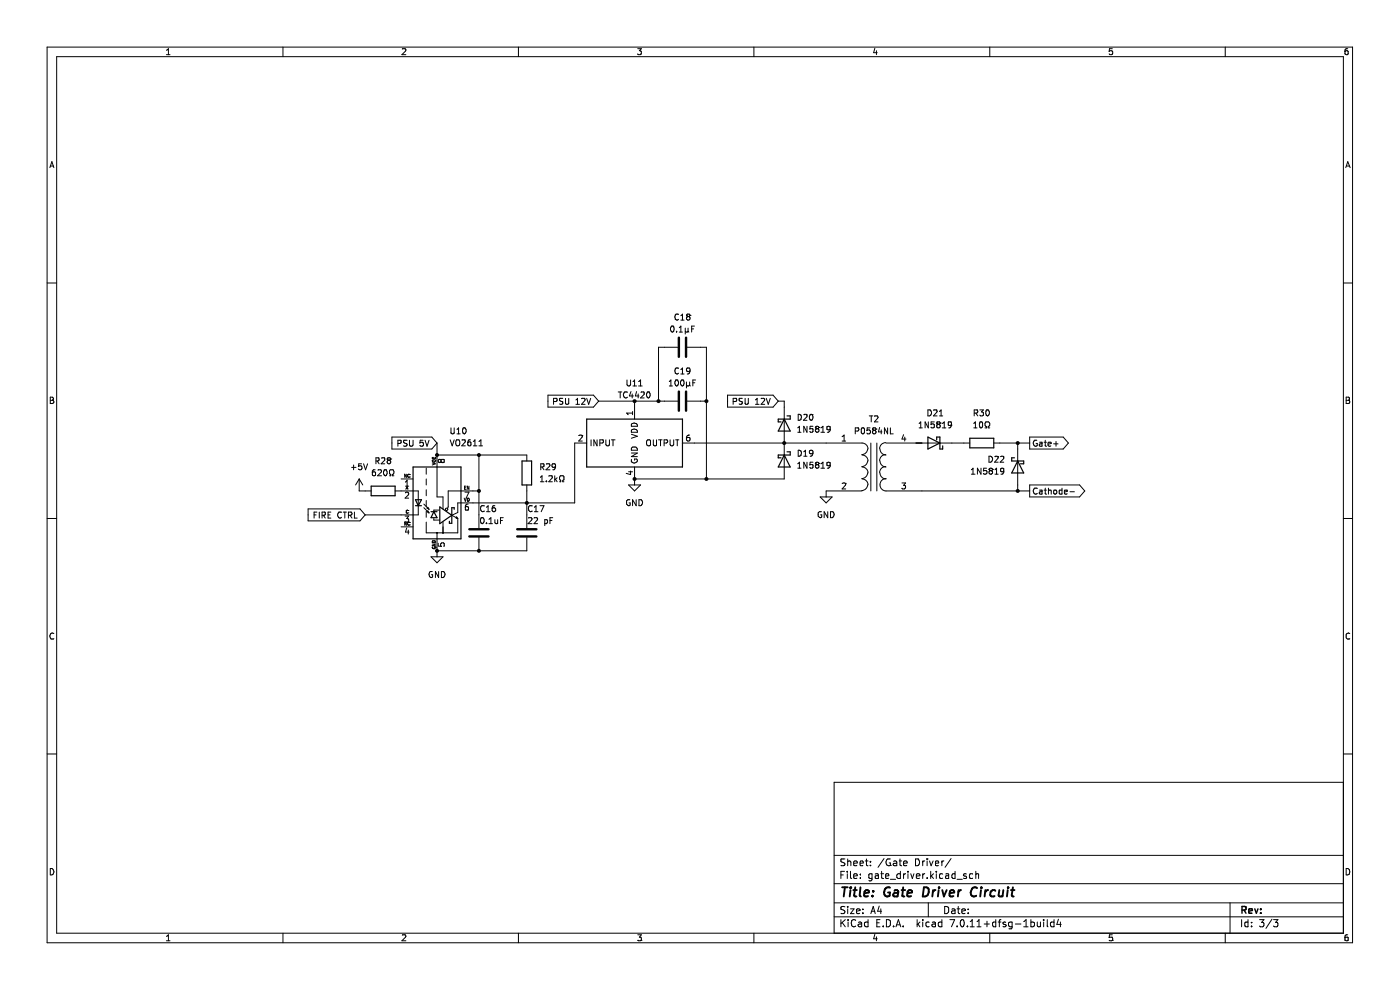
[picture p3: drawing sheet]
(kicad_sch (version 20230121) (generator eeschema)

 (paper "A4")

 (title_block
  (title "Gate Driver Circuit"))

 (lib_symbols
  (symbol "Device:C" (pin_numbers hide) (pin_names (offset 0.254)) (in_bom yes) (on_board yes)
   (property "Reference" "C" (at 0.635 2.54 0) (effects (font (size 1.27 1.27)) (justify left)))
   (property "Value" "C" (at 0.635 -2.54 0) (effects (font (size 1.27 1.27)) (justify left)))
   (property "Footprint" "" (at 0.9652 -3.81 0) (effects (font (size 1.27 1.27)) hide))
   (property "Datasheet" "~" (at 0 0 0) (effects (font (size 1.27 1.27)) hide))
   (symbol "C_0_1"
    (polyline (pts (xy -2.032 -0.762) (xy 2.032 -0.762)) (stroke (width 0.508) (type default)) (fill (type none)))
    (polyline (pts (xy -2.032 0.762) (xy 2.032 0.762)) (stroke (width 0.508) (type default)) (fill (type none))))
   (symbol "C_1_1"
    (pin passive line (at 0 3.81 270) (length 2.794) (name "~" (effects (font (size 1.27 1.27)))) (number "1" (effects (font (size 1.27 1.27)))))
    (pin passive line (at 0 -3.81 90) (length 2.794) (name "~" (effects (font (size 1.27 1.27)))) (number "2" (effects (font (size 1.27 1.27)))))))
  (symbol "Device:D_Schottky" (pin_numbers hide) (pin_names (offset 1.016) hide) (in_bom yes) (on_board yes)
   (property "Reference" "D" (at 0 2.54 0) (effects (font (size 1.27 1.27))))
   (property "Value" "D_Schottky" (at 0 -2.54 0) (effects (font (size 1.27 1.27))))
   (property "Footprint" "" (at 0 0 0) (effects (font (size 1.27 1.27)) hide))
   (property "Datasheet" "~" (at 0 0 0) (effects (font (size 1.27 1.27)) hide))
   (symbol "D_Schottky_0_1"
    (polyline (pts (xy 1.27 0) (xy -1.27 0)) (stroke (width 0) (type default)) (fill (type none)))
    (polyline (pts (xy 1.27 1.27) (xy 1.27 -1.27) (xy -1.27 0) (xy 1.27 1.27)) (stroke (width 0.254) (type default)) (fill (type none)))
    (polyline (pts (xy -1.905 0.635) (xy -1.905 1.27) (xy -1.27 1.27) (xy -1.27 -1.27) (xy -0.635 -1.27) (xy -0.635 -0.635)) (stroke (width 0.254) (type default)) (fill (type none))))
   (symbol "D_Schottky_1_1"
    (pin passive line (at -3.81 0 0) (length 2.54) (name "K" (effects (font (size 1.27 1.27)))) (number "1" (effects (font (size 1.27 1.27)))))
    (pin passive line (at 3.81 0 180) (length 2.54) (name "A" (effects (font (size 1.27 1.27)))) (number "2" (effects (font (size 1.27 1.27)))))))
  (symbol "Device:R" (pin_numbers hide) (pin_names (offset 0)) (in_bom yes) (on_board yes)
   (property "Reference" "R" (at 2.032 0 90) (effects (font (size 1.27 1.27))))
   (property "Value" "R" (at 0 0 90) (effects (font (size 1.27 1.27))))
   (property "Footprint" "" (at -1.778 0 90) (effects (font (size 1.27 1.27)) hide))
   (property "Datasheet" "~" (at 0 0 0) (effects (font (size 1.27 1.27)) hide))
   (symbol "R_0_1"
    (rectangle (start -1.016 -2.54) (end 1.016 2.54) (stroke (width 0.254) (type default)) (fill (type none))))
   (symbol "R_1_1"
    (pin passive line (at 0 3.81 270) (length 1.27) (name "~" (effects (font (size 1.27 1.27)))) (number "1" (effects (font (size 1.27 1.27)))))
    (pin passive line (at 0 -3.81 90) (length 1.27) (name "~" (effects (font (size 1.27 1.27)))) (number "2" (effects (font (size 1.27 1.27)))))))
  (symbol "Device:Transformer_1P_1S" (pin_names (offset 1.016) hide) (in_bom yes) (on_board yes)
   (property "Reference" "T" (at 0 6.35 0) (effects (font (size 1.27 1.27))))
   (property "Value" "Transformer_1P_1S" (at 0 -7.62 0) (effects (font (size 1.27 1.27))))
   (property "Footprint" "" (at 0 0 0) (effects (font (size 1.27 1.27)) hide))
   (property "Datasheet" "~" (at 0 0 0) (effects (font (size 1.27 1.27)) hide))
   (symbol "Transformer_1P_1S_0_1"
    (arc (start -2.54 -5.0546) (mid -1.6599 -4.6901) (end -1.27 -3.81) (stroke (width 0) (type default)) (fill (type none)))
    (arc (start -2.54 -2.5146) (mid -1.6599 -2.1501) (end -1.27 -1.27) (stroke (width 0) (type default)) (fill (type none)))
    (arc (start -2.54 0.0254) (mid -1.6599 0.3899) (end -1.27 1.27) (stroke (width 0) (type default)) (fill (type none)))
    (arc (start -2.54 2.5654) (mid -1.6599 2.9299) (end -1.27 3.81) (stroke (width 0) (type default)) (fill (type none)))
    (arc (start -1.27 -3.81) (mid -1.642 -2.912) (end -2.54 -2.54) (stroke (width 0) (type default)) (fill (type none)))
    (arc (start -1.27 -1.27) (mid -1.642 -0.372) (end -2.54 0) (stroke (width 0) (type default)) (fill (type none)))
    (arc (start -1.27 1.27) (mid -1.642 2.168) (end -2.54 2.54) (stroke (width 0) (type default)) (fill (type none)))
    (arc (start -1.27 3.81) (mid -1.642 4.708) (end -2.54 5.08) (stroke (width 0) (type default)) (fill (type none)))
    (polyline (pts (xy -0.635 5.08) (xy -0.635 -5.08)) (stroke (width 0) (type default)) (fill (type none)))
    (polyline (pts (xy 0.635 -5.08) (xy 0.635 5.08)) (stroke (width 0) (type default)) (fill (type none)))
    (arc (start 1.2954 -1.27) (mid 1.6599 -2.1501) (end 2.54 -2.5146) (stroke (width 0) (type default)) (fill (type none)))
    (arc (start 1.2954 1.27) (mid 1.6599 0.3899) (end 2.54 0.0254) (stroke (width 0) (type default)) (fill (type none)))
    (arc (start 1.2954 3.81) (mid 1.6599 2.9299) (end 2.54 2.5654) (stroke (width 0) (type default)) (fill (type none)))
    (arc (start 1.3208 -3.81) (mid 1.6853 -4.6901) (end 2.5654 -5.0546) (stroke (width 0) (type default)) (fill (type none)))
    (arc (start 2.54 0) (mid 1.642 -0.372) (end 1.2954 -1.27) (stroke (width 0) (type default)) (fill (type none)))
    (arc (start 2.54 2.54) (mid 1.642 2.168) (end 1.2954 1.27) (stroke (width 0) (type default)) (fill (type none)))
    (arc (start 2.54 5.08) (mid 1.642 4.708) (end 1.2954 3.81) (stroke (width 0) (type default)) (fill (type none)))
    (arc (start 2.5654 -2.54) (mid 1.6674 -2.912) (end 1.3208 -3.81) (stroke (width 0) (type default)) (fill (type none))))
   (symbol "Transformer_1P_1S_1_1"
    (pin passive line (at -10.16 5.08 0) (length 7.62) (name "AA" (effects (font (size 1.27 1.27)))) (number "1" (effects (font (size 1.27 1.27)))))
    (pin passive line (at -10.16 -5.08 0) (length 7.62) (name "AB" (effects (font (size 1.27 1.27)))) (number "2" (effects (font (size 1.27 1.27)))))
    (pin passive line (at 10.16 -5.08 180) (length 7.62) (name "SA" (effects (font (size 1.27 1.27)))) (number "3" (effects (font (size 1.27 1.27)))))
    (pin passive line (at 10.16 5.08 180) (length 7.62) (name "SB" (effects (font (size 1.27 1.27)))) (number "4" (effects (font (size 1.27 1.27)))))))
  (symbol "Driver_FET:TC4422" (in_bom yes) (on_board yes)
   (property "Reference" "U" (at -8.89 6.35 0) (effects (font (size 1.27 1.27))))
   (property "Value" "TC4422" (at 6.35 6.35 0) (effects (font (size 1.27 1.27))))
   (property "Footprint" "Package_DIP:DIP-8_W7.62mm" (at 0 -20.32 0) (effects (font (size 1.27 1.27)) hide))
   (property "Datasheet" "http://ww1.microchip.com/downloads/en/DeviceDoc/20001420F.pdf" (at 0 -22.86 0) (effects (font (size 1.27 1.27)) hide))
   (symbol "TC4422_0_1"
    (rectangle (start -10.16 5.08) (end 10.16 -5.08) (stroke (width 0.254) (type default)) (fill (type background))))
   (symbol "TC4422_1_1"
    (pin power_in line (at 0 7.62 270) (length 2.54) (name "VDD" (effects (font (size 1.27 1.27)))) (number "1" (effects (font (size 1.27 1.27)))))
    (pin input line (at -12.7 0 0) (length 2.54) (name "INPUT" (effects (font (size 1.27 1.27)))) (number "2" (effects (font (size 1.27 1.27)))))
    (pin no_connect line (at -5.08 -5.08 90) (length 2.54) hide (name "NC" (effects (font (size 1.27 1.27)))) (number "3" (effects (font (size 1.27 1.27)))))
    (pin power_in line (at 0 -7.62 90) (length 2.54) (name "GND" (effects (font (size 1.27 1.27)))) (number "4" (effects (font (size 1.27 1.27)))))
    (pin passive line (at 0 -7.62 90) (length 2.54) hide (name "GND" (effects (font (size 1.27 1.27)))) (number "5" (effects (font (size 1.27 1.27)))))
    (pin output line (at 12.7 0 180) (length 2.54) (name "OUTPUT" (effects (font (size 1.27 1.27)))) (number "6" (effects (font (size 1.27 1.27)))))
    (pin passive line (at 12.7 0 180) (length 2.54) hide (name "OUTPUT" (effects (font (size 1.27 1.27)))) (number "7" (effects (font (size 1.27 1.27)))))
    (pin passive line (at 0 7.62 270) (length 2.54) hide (name "VDD" (effects (font (size 1.27 1.27)))) (number "8" (effects (font (size 1.27 1.27)))))))
  (symbol "Isolator:VO2611" (pin_names (offset 0)) (in_bom yes) (on_board yes)
   (property "Reference" "U" (at -4.064 8.89 0) (effects (font (size 1.27 1.27))))
   (property "Value" "VO2611" (at 0 -8.89 0) (effects (font (size 1.27 1.27))))
   (property "Footprint" "Package_DIP:DIP-8_W7.62mm" (at 0 -12.7 0) (effects (font (size 1.27 1.27)) hide))
   (property "Datasheet" "https://www.vishay.com/doc?84732" (at -21.59 13.97 0) (effects (font (size 1.27 1.27)) hide))
   (symbol "VO2611_0_1"
    (polyline (pts (xy 0 -6.35) (xy -2.286 -6.35) (xy -2.286 -4.064)) (stroke (width 0) (type default)) (fill (type none)))
    (polyline (pts (xy -5.08 -2.54) (xy -3.937 -2.54) (xy -3.937 2.54) (xy -5.08 2.54)) (stroke (width 0) (type default)) (fill (type none)))
    (polyline (pts (xy 1.27 -5.08) (xy 1.27 -6.35) (xy 0 -6.35) (xy 0 -7.62)) (stroke (width 0) (type default)) (fill (type none)))
    (polyline (pts (xy 3.175 -2.667) (xy 0.635 -4.445) (xy 0.635 -0.889) (xy 3.175 -2.667)) (stroke (width 0.254) (type default)) (fill (type none)))
    (polyline (pts (xy -2.794 -1.016) (xy -1.717 -2.093) (xy -2.076 -1.914) (xy -1.896 -1.734) (xy -1.717 -2.093)) (stroke (width 0) (type default)) (fill (type none)))
    (polyline (pts (xy -2.794 -0.254) (xy -1.717 -1.331) (xy -2.076 -1.152) (xy -1.896 -0.972) (xy -1.717 -1.331)) (stroke (width 0) (type default)) (fill (type none))))
   (symbol "VO2611_1_1"
    (rectangle (start -5.08 7.62) (end 5.08 -7.62) (stroke (width 0.254) (type default)) (fill (type background)))
    (circle (center 0 -6.35) (radius 0.127) (stroke (width 0) (type default)) (fill (type outline)))
    (polyline (pts (xy -4.572 -0.635) (xy -3.302 -0.635)) (stroke (width 0.254) (type default)) (fill (type none)))
    (polyline (pts (xy -2.286 -1.778) (xy -2.286 -3.048)) (stroke (width 0) (type default)) (fill (type none)))
    (polyline (pts (xy -2.286 0.508) (xy -2.286 -0.762)) (stroke (width 0) (type default)) (fill (type none)))
    (polyline (pts (xy -2.286 2.794) (xy -2.286 1.524)) (stroke (width 0) (type default)) (fill (type none)))
    (polyline (pts (xy -2.286 5.08) (xy -2.286 3.81)) (stroke (width 0) (type default)) (fill (type none)))
    (polyline (pts (xy -2.286 7.366) (xy -2.286 6.096)) (stroke (width 0) (type default)) (fill (type none)))
    (polyline (pts (xy -1.27 -1.905) (xy 0 -1.905)) (stroke (width 0.254) (type default)) (fill (type none)))
    (polyline (pts (xy -0.635 -3.302) (xy -0.635 -3.683) (xy 0.635 -3.683)) (stroke (width 0) (type default)) (fill (type none)))
    (polyline (pts (xy -0.635 -1.905) (xy -0.635 -1.524) (xy 0.508 -1.524)) (stroke (width 0) (type default)) (fill (type none)))
    (polyline (pts (xy 1.27 -4.064) (xy 1.27 -6.35) (xy 4.445 -6.35)) (stroke (width 0) (type default)) (fill (type none)))
    (polyline (pts (xy 3.175 -2.667) (xy 4.445 -3.302) (xy 4.445 -6.35)) (stroke (width 0) (type default)) (fill (type none)))
    (polyline (pts (xy -3.937 -0.635) (xy -4.572 0.635) (xy -3.302 0.635) (xy -3.937 -0.635)) (stroke (width 0.254) (type default)) (fill (type none)))
    (polyline (pts (xy -0.635 -1.905) (xy -1.27 -3.175) (xy 0 -3.175) (xy -0.635 -1.905)) (stroke (width 0.254) (type default)) (fill (type none)))
    (polyline (pts (xy 1.27 -1.27) (xy 1.27 1.27) (xy 0 1.27) (xy 0 7.62)) (stroke (width 0) (type default)) (fill (type none)))
    (polyline (pts (xy 2.1844 -1.1684) (xy 2.413 -0.889) (xy 2.413 2.54) (xy 5.08 2.54)) (stroke (width 0) (type default)) (fill (type none)))
    (polyline (pts (xy 3.175 -2.667) (xy 3.175 -4.318) (xy 2.667 -4.318) (xy 2.667 -3.937)) (stroke (width 0.254) (type default)) (fill (type none)))
    (polyline (pts (xy 3.175 -2.667) (xy 3.175 -1.016) (xy 3.683 -1.016) (xy 3.683 -1.397)) (stroke (width 0.254) (type default)) (fill (type none)))
    (polyline (pts (xy 3.175 -2.667) (xy 4.445 -2.032) (xy 4.445 0) (xy 5.08 0)) (stroke (width 0) (type default)) (fill (type none)))
    (polyline (pts (xy 4.445 -3.302) (xy 4.161 -3.018) (xy 4.047 -3.246) (xy 4.445 -3.302)) (stroke (width 0.127) (type default)) (fill (type outline)))
    (circle (center 1.27 -6.35) (radius 0.127) (stroke (width 0) (type default)) (fill (type outline)))
    (circle (center 2.032 -1.397) (radius 0.254) (stroke (width 0) (type default)) (fill (type none)))
    (pin passive line (at -7.62 5.08 0) (length 2.54) (name "NC" (effects (font (size 0.635 0.635)))) (number "1" (effects (font (size 1.27 1.27)))))
    (pin passive line (at -7.62 2.54 0) (length 2.54) (name "A" (effects (font (size 0.635 0.635)))) (number "2" (effects (font (size 1.27 1.27)))))
    (pin passive line (at -7.62 -2.54 0) (length 2.54) (name "C" (effects (font (size 0.635 0.635)))) (number "3" (effects (font (size 1.27 1.27)))))
    (pin passive line (at -7.62 -5.08 0) (length 2.54) (name "NC" (effects (font (size 0.635 0.635)))) (number "4" (effects (font (size 1.27 1.27)))))
    (pin power_in line (at 0 -10.16 90) (length 2.54) (name "GND" (effects (font (size 0.635 0.635)))) (number "5" (effects (font (size 1.27 1.27)))))
    (pin open_collector line (at 7.62 0 180) (length 2.54) (name "VO" (effects (font (size 0.635 0.635)))) (number "6" (effects (font (size 1.27 1.27)))))
    (pin input line (at 7.62 2.54 180) (length 2.54) (name "EN" (effects (font (size 0.635 0.635)))) (number "7" (effects (font (size 1.27 1.27)))))
    (pin power_in line (at 0 10.16 270) (length 2.54) (name "VCC" (effects (font (size 0.635 0.635)))) (number "8" (effects (font (size 1.27 1.27)))))))
  (symbol "power:+5V" (power) (pin_names (offset 0)) (in_bom yes) (on_board yes)
   (property "Reference" "#PWR" (at 0 -3.81 0) (effects (font (size 1.27 1.27)) hide))
   (property "Value" "+5V" (at 0 3.556 0) (effects (font (size 1.27 1.27))))
   (property "Footprint" "" (at 0 0 0) (effects (font (size 1.27 1.27)) hide))
   (property "Datasheet" "" (at 0 0 0) (effects (font (size 1.27 1.27)) hide))
   (symbol "+5V_0_1"
    (polyline (pts (xy -0.762 1.27) (xy 0 2.54)) (stroke (width 0) (type default)) (fill (type none)))
    (polyline (pts (xy 0 0) (xy 0 2.54)) (stroke (width 0) (type default)) (fill (type none)))
    (polyline (pts (xy 0 2.54) (xy 0.762 1.27)) (stroke (width 0) (type default)) (fill (type none))))
   (symbol "+5V_1_1"
    (pin power_in line (at 0 0 90) (length 0) hide (name "+5V" (effects (font (size 1.27 1.27)))) (number "1" (effects (font (size 1.27 1.27)))))))
  (symbol "power:GND" (power) (pin_names (offset 0)) (in_bom yes) (on_board yes)
   (property "Reference" "#PWR" (at 0 -6.35 0) (effects (font (size 1.27 1.27)) hide))
   (property "Value" "GND" (at 0 -3.81 0) (effects (font (size 1.27 1.27))))
   (property "Footprint" "" (at 0 0 0) (effects (font (size 1.27 1.27)) hide))
   (property "Datasheet" "" (at 0 0 0) (effects (font (size 1.27 1.27)) hide))
   (symbol "GND_0_1"
    (polyline (pts (xy 0 0) (xy 0 -1.27) (xy 1.27 -1.27) (xy 0 -2.54) (xy -1.27 -1.27) (xy 0 -1.27)) (stroke (width 0) (type default)) (fill (type none))))
   (symbol "GND_1_1"
    (pin power_in line (at 0 0 270) (length 0) hide (name "GND" (effects (font (size 1.27 1.27)))) (number "1" (effects (font (size 1.27 1.27))))))))

 (junction (at 166.37 93.98) (diameter 0) (color 0 0 0 0))
 (junction (at 101.6 116.84) (diameter 0) (color 0 0 0 0))
 (junction (at 101.6 96.52) (diameter 0) (color 0 0 0 0))
 (junction (at 149.86 101.6) (diameter 0) (color 0 0 0 0))
 (junction (at 215.9 93.98) (diameter 0) (color 0 0 0 0))
 (junction (at 139.7 85.09) (diameter 0) (color 0 0 0 0))
 (junction (at 92.71 96.52) (diameter 0) (color 0 0 0 0))
 (junction (at 134.62 101.6) (diameter 0) (color 0 0 0 0))
 (junction (at 134.62 85.09) (diameter 0) (color 0 0 0 0))
 (junction (at 111.76 106.68) (diameter 0) (color 0 0 0 0))
 (junction (at 92.71 116.84) (diameter 0) (color 0 0 0 0))
 (junction (at 215.9 104.14) (diameter 0) (color 0 0 0 0))
 (junction (at 101.6 104.14) (diameter 0) (color 0 0 0 0))
 (junction (at 149.86 85.09) (diameter 0) (color 0 0 0 0))

 (wire (pts (xy 139.7 85.09) (xy 140.97 85.09)) (stroke (width 0) (type default)))
 (wire (pts (xy 111.76 106.68) (xy 121.92 106.68)) (stroke (width 0) (type default)))
 (wire (pts (xy 215.9 104.14) (xy 218.44 104.14)) (stroke (width 0) (type default)))
 (wire (pts (xy 111.76 106.68) (xy 100.33 106.68)) (stroke (width 0) (type default)))
 (wire (pts (xy 101.6 96.52) (xy 101.6 104.14)) (stroke (width 0) (type default)))
 (wire (pts (xy 149.86 101.6) (xy 166.37 101.6)) (stroke (width 0) (type default)))
 (wire (pts (xy 101.6 96.52) (xy 111.76 96.52)) (stroke (width 0) (type default)))
 (wire (pts (xy 101.6 116.84) (xy 111.76 116.84)) (stroke (width 0) (type default)))
 (wire (pts (xy 215.9 93.98) (xy 218.44 93.98)) (stroke (width 0) (type default)))
 (wire (pts (xy 134.62 85.09) (xy 139.7 85.09)) (stroke (width 0) (type default)))
 (wire (pts (xy 92.71 96.52) (xy 101.6 96.52)) (stroke (width 0) (type default)))
 (wire (pts (xy 92.71 93.98) (xy 92.71 96.52)) (stroke (width 0) (type default)))
 (wire (pts (xy 134.62 85.09) (xy 134.62 86.36)) (stroke (width 0) (type default)))
 (wire (pts (xy 77.47 109.22) (xy 85.09 109.22)) (stroke (width 0) (type default)))
 (wire (pts (xy 149.86 85.09) (xy 148.59 85.09)) (stroke (width 0) (type default)))
 (wire (pts (xy 147.32 93.98) (xy 166.37 93.98)) (stroke (width 0) (type default)))
 (wire (pts (xy 215.9 95.25) (xy 215.9 93.98)) (stroke (width 0) (type default)))
 (wire (pts (xy 101.6 104.14) (xy 100.33 104.14)) (stroke (width 0) (type default)))
 (wire (pts (xy 149.86 85.09) (xy 149.86 101.6)) (stroke (width 0) (type default)))
 (wire (pts (xy 201.93 93.98) (xy 204.47 93.98)) (stroke (width 0) (type default)))
 (wire (pts (xy 92.71 116.84) (xy 101.6 116.84)) (stroke (width 0) (type default)))
 (wire (pts (xy 149.86 73.66) (xy 149.86 85.09)) (stroke (width 0) (type default)))
 (wire (pts (xy 121.92 93.98) (xy 121.92 106.68)) (stroke (width 0) (type default)))
 (wire (pts (xy 215.9 102.87) (xy 215.9 104.14)) (stroke (width 0) (type default)))
 (wire (pts (xy 195.58 93.98) (xy 194.31 93.98)) (stroke (width 0) (type default)))
 (wire (pts (xy 101.6 104.14) (xy 101.6 109.22)) (stroke (width 0) (type default)))
 (wire (pts (xy 111.76 104.14) (xy 111.76 106.68)) (stroke (width 0) (type default)))
 (wire (pts (xy 166.37 93.98) (xy 175.26 93.98)) (stroke (width 0) (type default)))
 (wire (pts (xy 76.2 104.14) (xy 77.47 104.14)) (stroke (width 0) (type default)))
 (wire (pts (xy 111.76 106.68) (xy 111.76 109.22)) (stroke (width 0) (type default)))
 (wire (pts (xy 127 85.09) (xy 134.62 85.09)) (stroke (width 0) (type default)))
 (wire (pts (xy 148.59 73.66) (xy 149.86 73.66)) (stroke (width 0) (type default)))
 (wire (pts (xy 195.58 104.14) (xy 215.9 104.14)) (stroke (width 0) (type default)))
 (wire (pts (xy 215.9 93.98) (xy 212.09 93.98)) (stroke (width 0) (type default)))
 (wire (pts (xy 140.97 73.66) (xy 139.7 73.66)) (stroke (width 0) (type default)))
 (wire (pts (xy 166.37 85.09) (xy 166.37 86.36)) (stroke (width 0) (type default)))
 (wire (pts (xy 149.86 101.6) (xy 134.62 101.6)) (stroke (width 0) (type default)))
 (wire (pts (xy 165.1 85.09) (xy 166.37 85.09)) (stroke (width 0) (type default)))
 (wire (pts (xy 139.7 73.66) (xy 139.7 85.09)) (stroke (width 0) (type default)))

 (global_label "Gate+" (shape output) (at 218.44 93.98 0) (fields_autoplaced) (effects (font (size 1.27 1.27)) (justify left))
  (property "Intersheetrefs" "${INTERSHEET_REFS}" (at 227.2309 93.98 0) (effects (font (size 1.27 1.27)) (justify left) hide)))
 (global_label "PSU 12V" (shape input) (at 127 85.09 180) (fields_autoplaced) (effects (font (size 1.27 1.27)) (justify right))
  (property "Intersheetrefs" "${INTERSHEET_REFS}" (at 115.7296 85.09 0) (effects (font (size 1.27 1.27)) (justify right) hide)))
 (global_label "PSU 12V" (shape input) (at 165.1 85.09 180) (fields_autoplaced) (effects (font (size 1.27 1.27)) (justify right))
  (property "Intersheetrefs" "${INTERSHEET_REFS}" (at 153.8296 85.09 0) (effects (font (size 1.27 1.27)) (justify right) hide)))
 (global_label "PSU 5V" (shape input) (at 92.71 93.98 180) (fields_autoplaced) (effects (font (size 1.27 1.27)) (justify right))
  (property "Intersheetrefs" "${INTERSHEET_REFS}" (at 82.6491 93.98 0) (effects (font (size 1.27 1.27)) (justify right) hide)))
 (global_label "Cathode-" (shape output) (at 218.44 104.14 0) (fields_autoplaced) (effects (font (size 1.27 1.27)) (justify left))
  (property "Intersheetrefs" "${INTERSHEET_REFS}" (at 230.6779 104.14 0) (effects (font (size 1.27 1.27)) (justify left) hide)))
 (global_label "FIRE CTRL" (shape input) (at 77.47 109.22 180) (fields_autoplaced) (effects (font (size 1.27 1.27)) (justify right))
  (property "Intersheetrefs" "${INTERSHEET_REFS}" (at 64.8691 109.22 0) (effects (font (size 1.27 1.27)) (justify right) hide)))

 (symbol (lib_id "power:+5V") (at 76.2 104.14 0) (unit 1) (in_bom yes) (on_board yes) (dnp no) (fields_autoplaced)
  (property "Reference" "#PWR012" (at 76.2 107.95 0) (effects (font (size 1.27 1.27)) hide))
  (property "Value" "+5V" (at 76.2 99.06 0) (effects (font (size 1.27 1.27))))
  (property "Footprint" "" (at 76.2 104.14 0) (effects (font (size 1.27 1.27)) hide))
  (property "Datasheet" "" (at 76.2 104.14 0) (effects (font (size 1.27 1.27)) hide)) (pin "1"))

 (symbol (lib_id "Device:D_Schottky") (at 215.9 99.06 90) (mirror x) (unit 1) (in_bom yes) (on_board yes) (dnp no)
  (property "Reference" "D22" (at 213.36 97.4725 90) (effects (font (size 1.27 1.27)) (justify left)))
  (property "Value" "1N5819" (at 213.36 100.0125 90) (effects (font (size 1.27 1.27)) (justify left)))
  (property "Footprint" "" (at 215.9 99.06 0) (effects (font (size 1.27 1.27)) hide))
  (property "Datasheet" "~" (at 215.9 99.06 0) (effects (font (size 1.27 1.27)) hide)) (pin "1") (pin "2"))

 (symbol (lib_id "Isolator:VO2611") (at 92.71 106.68 0) (unit 1) (in_bom yes) (on_board yes) (dnp no)
  (property "Reference" "U10" (at 95.25 91.44 0) (effects (font (size 1.27 1.27)) (justify left)))
  (property "Value" "VO2611" (at 95.25 93.98 0) (effects (font (size 1.27 1.27)) (justify left)))
  (property "Footprint" "Package_DIP:DIP-8_W7.62mm" (at 92.71 119.38 0) (effects (font (size 1.27 1.27)) hide))
  (property "Datasheet" "https://www.vishay.com/doc?84732" (at 71.12 92.71 0) (effects (font (size 1.27 1.27)) hide)) (pin "1") (pin "2") (pin "3") (pin "4") (pin "6") (pin "7") (pin "5") (pin "8"))

 (symbol (lib_id "Device:C") (at 111.76 113.03 0) (unit 1) (in_bom yes) (on_board yes) (dnp no)
  (property "Reference" "C17" (at 111.76 107.95 0) (effects (font (size 1.27 1.27)) (justify left)))
  (property "Value" "22 pF" (at 111.76 110.49 0) (effects (font (size 1.27 1.27)) (justify left)))
  (property "Footprint" "" (at 112.7252 116.84 0) (effects (font (size 1.27 1.27)) hide))
  (property "Datasheet" "~" (at 111.76 113.03 0) (effects (font (size 1.27 1.27)) hide)) (pin "1") (pin "2"))

 (symbol (lib_id "Device:C") (at 144.78 85.09 90) (unit 1) (in_bom yes) (on_board yes) (dnp no)
  (property "Reference" "C19" (at 144.78 78.74 90) (effects (font (size 1.27 1.27))))
  (property "Value" "100μF" (at 144.78 81.28 90) (effects (font (size 1.27 1.27))))
  (property "Footprint" "" (at 148.59 84.1248 0) (effects (font (size 1.27 1.27)) hide))
  (property "Datasheet" "~" (at 144.78 85.09 0) (effects (font (size 1.27 1.27)) hide)) (pin "1") (pin "2"))

 (symbol (lib_id "Device:R") (at 111.76 100.33 0) (unit 1) (in_bom yes) (on_board yes) (dnp no) (fields_autoplaced)
  (property "Reference" "R29" (at 114.3 99.06 0) (effects (font (size 1.27 1.27)) (justify left)))
  (property "Value" "1.2kΩ" (at 114.3 101.6 0) (effects (font (size 1.27 1.27)) (justify left)))
  (property "Footprint" "" (at 109.982 100.33 90) (effects (font (size 1.27 1.27)) hide))
  (property "Datasheet" "~" (at 111.76 100.33 0) (effects (font (size 1.27 1.27)) hide)) (pin "1") (pin "2"))

 (symbol (lib_id "Device:D_Schottky") (at 198.12 93.98 180) (unit 1) (in_bom yes) (on_board yes) (dnp no) (fields_autoplaced)
  (property "Reference" "D21" (at 198.4375 87.63 0) (effects (font (size 1.27 1.27))))
  (property "Value" "1N5819" (at 198.4375 90.17 0) (effects (font (size 1.27 1.27))))
  (property "Footprint" "" (at 198.12 93.98 0) (effects (font (size 1.27 1.27)) hide))
  (property "Datasheet" "~" (at 198.12 93.98 0) (effects (font (size 1.27 1.27)) hide)) (pin "1") (pin "2"))

 (symbol (lib_id "power:GND") (at 134.62 101.6 0) (unit 1) (in_bom yes) (on_board yes) (dnp no) (fields_autoplaced)
  (property "Reference" "#PWR010" (at 134.62 107.95 0) (effects (font (size 1.27 1.27)) hide))
  (property "Value" "GND" (at 134.62 106.68 0) (effects (font (size 1.27 1.27))))
  (property "Footprint" "" (at 134.62 101.6 0) (effects (font (size 1.27 1.27)) hide))
  (property "Datasheet" "" (at 134.62 101.6 0) (effects (font (size 1.27 1.27)) hide)) (pin "1"))

 (symbol (lib_id "Device:C") (at 144.78 73.66 90) (unit 1) (in_bom yes) (on_board yes) (dnp no)
  (property "Reference" "C18" (at 144.78 67.31 90) (effects (font (size 1.27 1.27))))
  (property "Value" "0.1μF" (at 144.78 69.85 90) (effects (font (size 1.27 1.27))))
  (property "Footprint" "" (at 148.59 72.6948 0) (effects (font (size 1.27 1.27)) hide))
  (property "Datasheet" "~" (at 144.78 73.66 0) (effects (font (size 1.27 1.27)) hide)) (pin "1") (pin "2"))

 (symbol (lib_id "Device:R") (at 81.28 104.14 90) (unit 1) (in_bom yes) (on_board yes) (dnp no) (fields_autoplaced)
  (property "Reference" "R28" (at 81.28 97.79 90) (effects (font (size 1.27 1.27))))
  (property "Value" "620Ω" (at 81.28 100.33 90) (effects (font (size 1.27 1.27))))
  (property "Footprint" "" (at 81.28 105.918 90) (effects (font (size 1.27 1.27)) hide))
  (property "Datasheet" "~" (at 81.28 104.14 0) (effects (font (size 1.27 1.27)) hide)) (pin "2") (pin "1"))

 (symbol (lib_id "Device:D_Schottky") (at 166.37 97.79 270) (unit 1) (in_bom yes) (on_board yes) (dnp no) (fields_autoplaced)
  (property "Reference" "D19" (at 168.91 96.2025 90) (effects (font (size 1.27 1.27)) (justify left)))
  (property "Value" "1N5819" (at 168.91 98.7425 90) (effects (font (size 1.27 1.27)) (justify left)))
  (property "Footprint" "" (at 166.37 97.79 0) (effects (font (size 1.27 1.27)) hide))
  (property "Datasheet" "~" (at 166.37 97.79 0) (effects (font (size 1.27 1.27)) hide)) (pin "1") (pin "2"))

 (symbol (lib_id "power:GND") (at 92.71 116.84 0) (unit 1) (in_bom yes) (on_board yes) (dnp no) (fields_autoplaced)
  (property "Reference" "#PWR06" (at 92.71 123.19 0) (effects (font (size 1.27 1.27)) hide))
  (property "Value" "GND" (at 92.71 121.92 0) (effects (font (size 1.27 1.27))))
  (property "Footprint" "" (at 92.71 116.84 0) (effects (font (size 1.27 1.27)) hide))
  (property "Datasheet" "" (at 92.71 116.84 0) (effects (font (size 1.27 1.27)) hide)) (pin "1"))

 (symbol (lib_id "Driver_FET:TC4422") (at 134.62 93.98 0) (unit 1) (in_bom yes) (on_board yes) (dnp no)
  (property "Reference" "U11" (at 134.62 81.28 0) (effects (font (size 1.27 1.27))))
  (property "Value" "TC4420" (at 134.62 83.82 0) (effects (font (size 1.27 1.27))))
  (property "Footprint" "Package_DIP:DIP-8_W7.62mm" (at 134.62 114.3 0) (effects (font (size 1.27 1.27)) hide))
  (property "Datasheet" "http://ww1.microchip.com/downloads/en/DeviceDoc/20001420F.pdf" (at 134.62 116.84 0) (effects (font (size 1.27 1.27)) hide)) (pin "7") (pin "3") (pin "5") (pin "6") (pin "4") (pin "2") (pin "1") (pin "8"))

 (symbol (lib_id "Device:C") (at 101.6 113.03 0) (unit 1) (in_bom yes) (on_board yes) (dnp no)
  (property "Reference" "C16" (at 101.6 107.95 0) (effects (font (size 1.27 1.27)) (justify left)))
  (property "Value" "0.1uF" (at 101.6 110.49 0) (effects (font (size 1.27 1.27)) (justify left)))
  (property "Footprint" "" (at 102.5652 116.84 0) (effects (font (size 1.27 1.27)) hide))
  (property "Datasheet" "~" (at 101.6 113.03 0) (effects (font (size 1.27 1.27)) hide)) (pin "2") (pin "1"))

 (symbol (lib_id "Device:R") (at 208.28 93.98 90) (unit 1) (in_bom yes) (on_board yes) (dnp no) (fields_autoplaced)
  (property "Reference" "R30" (at 208.28 87.63 90) (effects (font (size 1.27 1.27))))
  (property "Value" "10Ω" (at 208.28 90.17 90) (effects (font (size 1.27 1.27))))
  (property "Footprint" "" (at 208.28 95.758 90) (effects (font (size 1.27 1.27)) hide))
  (property "Datasheet" "~" (at 208.28 93.98 0) (effects (font (size 1.27 1.27)) hide)) (pin "1") (pin "2"))

 (symbol (lib_id "Device:Transformer_1P_1S") (at 185.42 99.06 0) (unit 1) (in_bom yes) (on_board yes) (dnp no) (fields_autoplaced)
  (property "Reference" "T2" (at 185.4327 88.9 0) (effects (font (size 1.27 1.27))))
  (property "Value" "P0584NL" (at 185.4327 91.44 0) (effects (font (size 1.27 1.27))))
  (property "Footprint" "" (at 185.42 99.06 0) (effects (font (size 1.27 1.27)) hide))
  (property "Datasheet" "~" (at 185.42 99.06 0) (effects (font (size 1.27 1.27)) hide)) (pin "4") (pin "1") (pin "2") (pin "3"))

 (symbol (lib_id "power:GND") (at 175.26 104.14 0) (unit 1) (in_bom yes) (on_board yes) (dnp no) (fields_autoplaced)
  (property "Reference" "#PWR013" (at 175.26 110.49 0) (effects (font (size 1.27 1.27)) hide))
  (property "Value" "GND" (at 175.26 109.22 0) (effects (font (size 1.27 1.27))))
  (property "Footprint" "" (at 175.26 104.14 0) (effects (font (size 1.27 1.27)) hide))
  (property "Datasheet" "" (at 175.26 104.14 0) (effects (font (size 1.27 1.27)) hide)) (pin "1"))

 (symbol (lib_id "Device:D_Schottky") (at 166.37 90.17 270) (unit 1) (in_bom yes) (on_board yes) (dnp no) (fields_autoplaced)
  (property "Reference" "D20" (at 168.91 88.5825 90) (effects (font (size 1.27 1.27)) (justify left)))
  (property "Value" "1N5819" (at 168.91 91.1225 90) (effects (font (size 1.27 1.27)) (justify left)))
  (property "Footprint" "" (at 166.37 90.17 0) (effects (font (size 1.27 1.27)) hide))
  (property "Datasheet" "~" (at 166.37 90.17 0) (effects (font (size 1.27 1.27)) hide)) (pin "1") (pin "2")))
